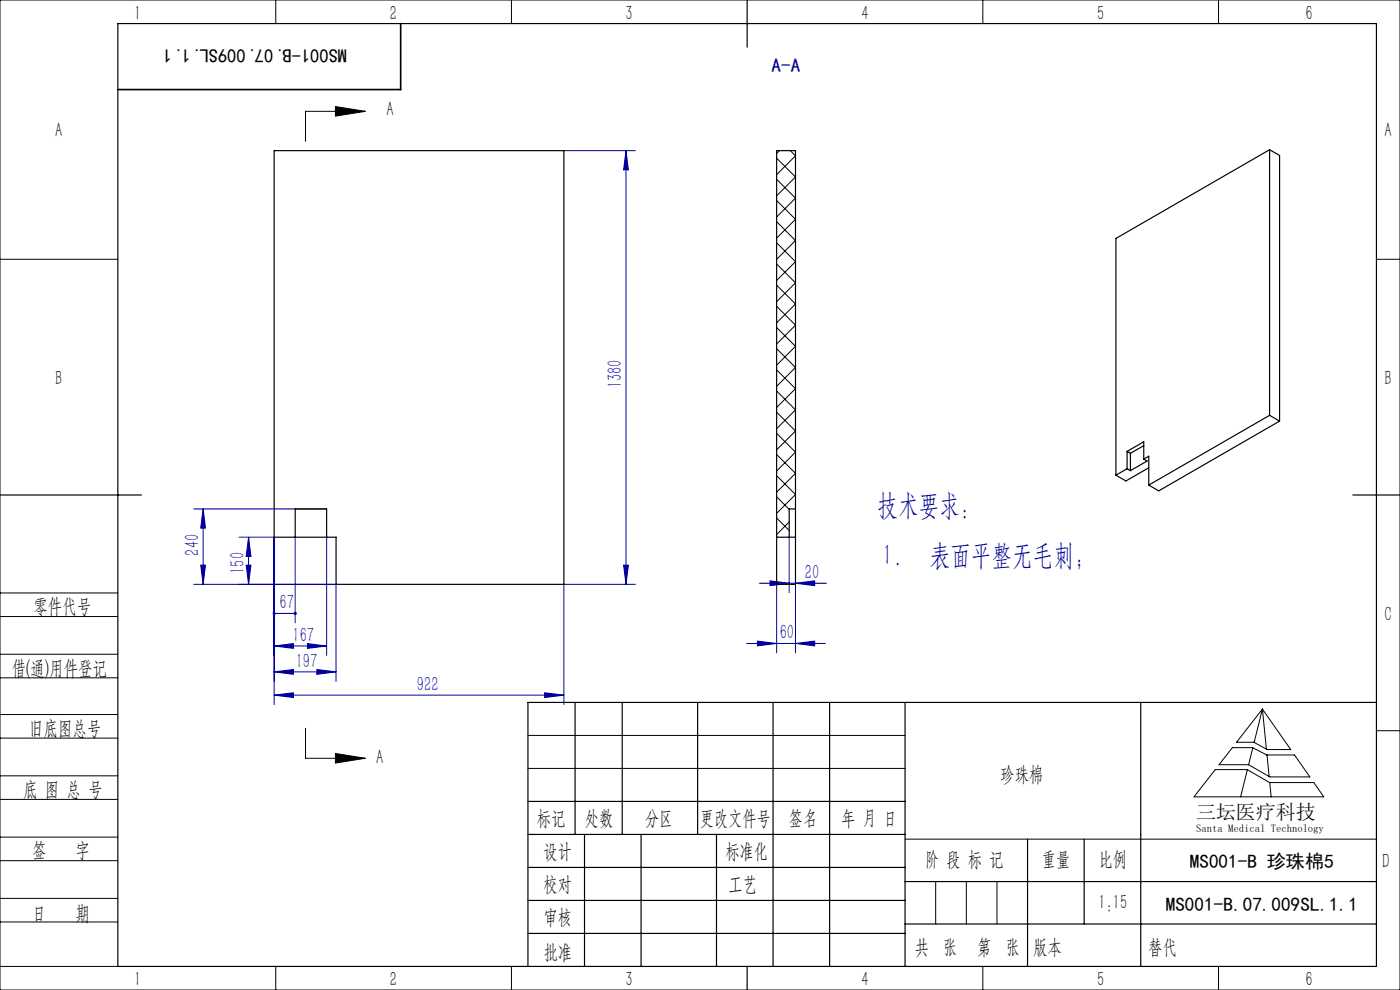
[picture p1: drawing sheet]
<svg xmlns="http://www.w3.org/2000/svg" width="297mm" height="210mm" viewBox="0 0 297 210" stroke-linecap="round" stroke-linejoin="round" font-family="sans-serif">
<g fill="none" stroke="#000" stroke-width=".21">
<path d="M0 0h297v210h-297zM58.5 0v5M108.5 0v5M208.5 0v5M258.5 0v5M71.2 22.6l6.3 1-6.3 1zM77.5 23.6h-12.7v6.4M0 55h25M292 55h5M0 138.8h25M0 125.8h25M0 130.8h25"/>
<path d="M0 143.8h25M0 156.6h25M0 151.6h25M64.8 154.5v6.3h12.7M71.2 159.8l6.3 1-6.3 1.1zM112 156h80M261.4 158.6h4.3l3 1.5h5.9l3.3 4.7h-8.5l-4.5-2.6h-6.3zM265.8 158.6l-.9 3.6M267.8 150.4l6 8.6h-5l-2.8-1.5h-3.7zM267.8 150.4l-1.7 7.1M267.8 150.4l.9 8.5M292 155h5"/>
<path d="M0 169.6h25M0 164.6h25M0 177.6h25M112 163h80M192 178h100M257.8 163.2h6.8l4.7 2.8h9.4l2.1 3h-27.5zM264.6 163.3l-1.4 5.7M268.8 160.1l.4 4.6M269.4 166l.3 3M0 182.6h25M0 190.6h25M0 195.6h25"/>
<path d="M198.5 187v9M205 187v9M211.5 187v9M0 205h25M58.5 205v5M108.5 205v5M208.5 205v5M258.5 205v5"/>
</g>
<g fill="none" stroke="#0000a0" stroke-width=".21">
<path d="M119.6 32h15.2M132.8 32l.5 4h-1zM132.8 32v92M41.1 108h28.2M42.6 119.9h1l-.5 4.1zM43.1 108v16M43.1 108l.5 4h-1zM50.7 114h7.5v35.5M52.2 119.9h1l-.5 4.1zM52.7 114v10M52.7 114l.5 4h-1zM62.6 114v18.1"/>
<path d="M69.3 114v25M132.3 119.9h1l-.5 4.1zM167.4 114v11.7M41.1 124h30.2v20.5M58.2 137l4-.5v1zM58.2 130.1h4.4M58.2 137h11.1M65.2 136.5l4.1 .5-4.1 .5zM134.8 124h-15.2v25.5M158.4 136.5h16.7M160.7 136l4.1 .5-4.1 .5zM161.1 123.7h14.3"/>
<path d="M163.3 123.2l4.1 .5-4.1 .5zM164.8 124v14.5M168.8 136.5l4-.5v1zM168.8 124v14.5M168.8 123.7l4-.5v1zM58.2 147.5l4-.6v1.1zM58.2 142.5l4-.5v1zM58.2 147.5h61.4M58.2 142.5h13.1M67.2 142l4.1 .5-4.1 .5zM115.5 146.9l4.1 .6-4.1 .5z"/>
</g>
<g fill="none" stroke="#000" stroke-width=".25">
<path d="M25 5h267v200h-267zM158.5 0v10M0 105h30M287 105h10M122 149v28M132 149v28M148 149v28M164 149v56M176 149v56M192 149v56M242 149v56M292 149h-180v56"/>
<path d="M112 170h80M112 177h80M124 177v28M136 177v28M152 177v28M218 178v27M230 178v18M112 184h80M112 191h80M112 198h80M192 187h100M192 196h100"/>
<path d="M158.5 205v5"/>
</g>
<path d="M85 5v14h-60" fill="none" stroke="#000" stroke-width=".35"/>
<path d="M71.2 22.6l6.3 1-6.3 1zM71.2 159.8l6.3 1-6.3 1.1z" fill="#000"/>
<g fill="#0000a0">
<path d="M168.8 136.5l4-.5v1zM160.7 136l4.1 .5-4.1 .5z"/>
<path d="M52.7 114l.5 4h-1zM52.2 119.9h1l-.5 4.1zM43.1 108l.5 4h-1zM42.6 119.9h1l-.5 4.1z"/>
<path d="M132.8 32l.5 4h-1zM132.3 119.9h1l-.5 4.1z"/>
<path d="M58.2 147.5l4-.6v1.1zM115.5 146.9l4.1 .6-4.1 .5zM57.9 129.9l-.1 .2h.4h-.4a.34 .34 0 0 0 .5 .3 .34 .34 0 0 0 .1-.5 .34 .34 0 0 0-.5 0zM62.4 129.9a.34 .34 0 0 0 .1 .5 .34 .34 0 0 0 .5-.3h-.4h.4l-.2-.3zM58.2 137l4-.5v1zM65.2 136.5l4.1 .5-4.1 .5zM58.2 142.5l4-.5v1zM67.2 142l4.1 .5-4.1 .5zM163.3 123.2l4.1 .5-4.1 .5zM168.8 123.7l4-.5v1z"/>
</g>
<g fill="none" stroke="#000" stroke-width=".25">
<path d="M58.2 32h61.4v92h-48.3v-10h-13.1zM164.8 32h4v92h-4zM269.3 31.8l-32.6 18.8v50.2M269.3 31.8v56.3M269.3 31.8l2.2 1.2v56.3M239.1 95.8v3.6M239.1 99.4l-2.4 1.4M239.1 95.8l3.5-2.1v3.7M239.1 99.4l.7 .4M239.1 95.8l.7 .4M239.8 96.2v3.6M242.6 97.4l1.1-.6v6.1"/>
<path d="M242.6 97.4l.7 .4-3.5 2M242.6 94.5l-2.8 1.7M243.7 99.2l-4.8 2.8-2.2-1.2M269.3 88.1l-25.6 14.8M269.3 88.1l2.2 1.2M271.5 89.3l-25.7 14.8-2.1-1.2M62.6 114v-6h6.7v6M164.8 114h4M168.8 108h-1.4v6"/>
</g>
<g fill="none" stroke="#000" stroke-width=".21">
<path d="M164.8 33.5l4 4-4 4M164.8 38l4 4-4 4M165.4 32l-.6 .6M167.7 32l1.1 1.1-4 4M164.8 42.5l4 4-4 4M164.8 47l4 4-4 4M164.8 51.5l4 4-4 4M164.8 56l4 4-4 4M164.8 60.5l4 4-4 4M164.8 65l4 4-4 4M164.8 69.5l4 4-4 4M164.8 74l4 4-4 4"/>
<path d="M164.8 78.4l4 4-4 4M164.8 82.9l4 4-4 4M164.8 87.4l4 4-4 4M164.8 91.9l4 4-4 4M164.8 96.4l4 4-4 4M164.8 100.9l4 4-4 4M164.8 109.9l2.6 2.6M164.8 105.4l2.6 2.7M167.4 110.7l-2.6 2.7"/>
</g>
<g font-size="6.3" fill="#0000a0">
<text x="186.1" y="109.2">技术要求：</text>
<text x="187.2" y="119.9">1.</text>
<text x="197.2" y="119.9">表面平整无毛刺；</text>
</g>
<g font-size="4.4">
<text x="28.5" y="4.1">1</text>
<text x="82.7" y="4.1">2</text>
<text x="132.7" y="4.1">3</text>
<text x="182.7" y="4.1">4</text>
<text x="232.7" y="4.1">5</text>
<text x="277" y="4.1">6</text>
<text x="11.7" y="29.1">A</text>
<text x="82" y="24.6">A</text>
<text x="293.7" y="29.1">A</text>
<text x="11.7" y="81.6">B</text>
<text x="293.7" y="81.6">B</text>
<text x="7.1" y="130.1">零件代号</text>
<text x="293.7" y="131.6">C</text>
<text x="2.5" y="143.2">借(通)用件登记</text>
<text x="6.2" y="155.8">旧底图总号</text>
<text x="79.8" y="162">A</text>
<text x="212.2" y="165.6">珍珠棉</text>
<text x="4.9" y="168.9">底 图 总 号</text>
<text x="113.9" y="174.9">标记</text>
<text x="124.1" y="174.9">处数</text>
<text x="136.9" y="174.9">分区</text>
<text x="148.5" y="174.9">更改文件号</text>
<text x="167.4" y="174.9">签名</text>
<text x="178.5" y="174.9">年 月 日</text>
<text x="6.8" y="181.9">签</text>
<text x="16" y="181.9">字</text>
<text x="115.3" y="181.9">设计</text>
<text x="153.9" y="181.9">标准化</text>
<text x="196.3" y="183.7">阶 段 标 记</text>
<text x="221" y="183.7">重量</text>
<text x="233.1" y="183.7">比例</text>
<text x="293.2" y="184.1">D</text>
<text x="115.3" y="189">校对</text>
<text x="154.6" y="189">工艺</text>
<text x="6.8" y="195.2">日</text>
<text x="16" y="195.2">期</text>
<text x="115.4" y="196">审核</text>
<text x="233" y="192.7">1:15</text>
<text x="115.3" y="203.4">批准</text>
<text x="194" y="202.4">共 张</text>
<text x="207.3" y="202.4">第 张</text>
<text x="219.1" y="202.4">版本</text>
<text x="28.5" y="209.1">1</text>
<text x="82.7" y="209.1">2</text>
<text x="132.7" y="209.1">3</text>
<text x="182.7" y="209.1">4</text>
<text x="232.7" y="209.1">5</text>
<text x="277" y="209.1">6</text>
</g>
<g font-size="4.4" fill="#0000a0">
<text x="131.9" y="82.4" transform="rotate(-90 131.9 82.4)">1380</text>
<text x="42.2" y="117.9" transform="rotate(-90 42.2 117.9)">240</text>
<text x="51.9" y="121.7" transform="rotate(-90 51.9 121.7)">150</text>
<text x="170.8" y="122.8">20</text>
<text x="59.3" y="129.3">67</text>
<text x="62.1" y="136.2">167</text>
<text x="165.4" y="135.6">60</text>
<text x="62.7" y="141.6">197</text>
<text x="88.4" y="146.6">922</text>
</g>
<text font-size="4.4" fill="#010000" x="243.6" y="202.4">替代</text>
<text font-size="4.2" x="253.7" y="173.7">三坛医疗科技</text>
<g font-size="4.1">
<text x="73.6" y="10.4" transform="rotate(-180 73.6 10.4)">MS001-B.07.009SL.1.1</text>
<text x="252.4" y="184">MS001-B 珍珠棉5</text>
<text x="247.3" y="193.1">MS001-B.07.009SL.1.1</text>
</g>
<text font-size="4.1" fill="#0000a0" x="163.7" y="15.3">A-A</text>
<text font-size="2.3" x="253.7" y="176.6">Santa Medical Technology</text>
</svg>
